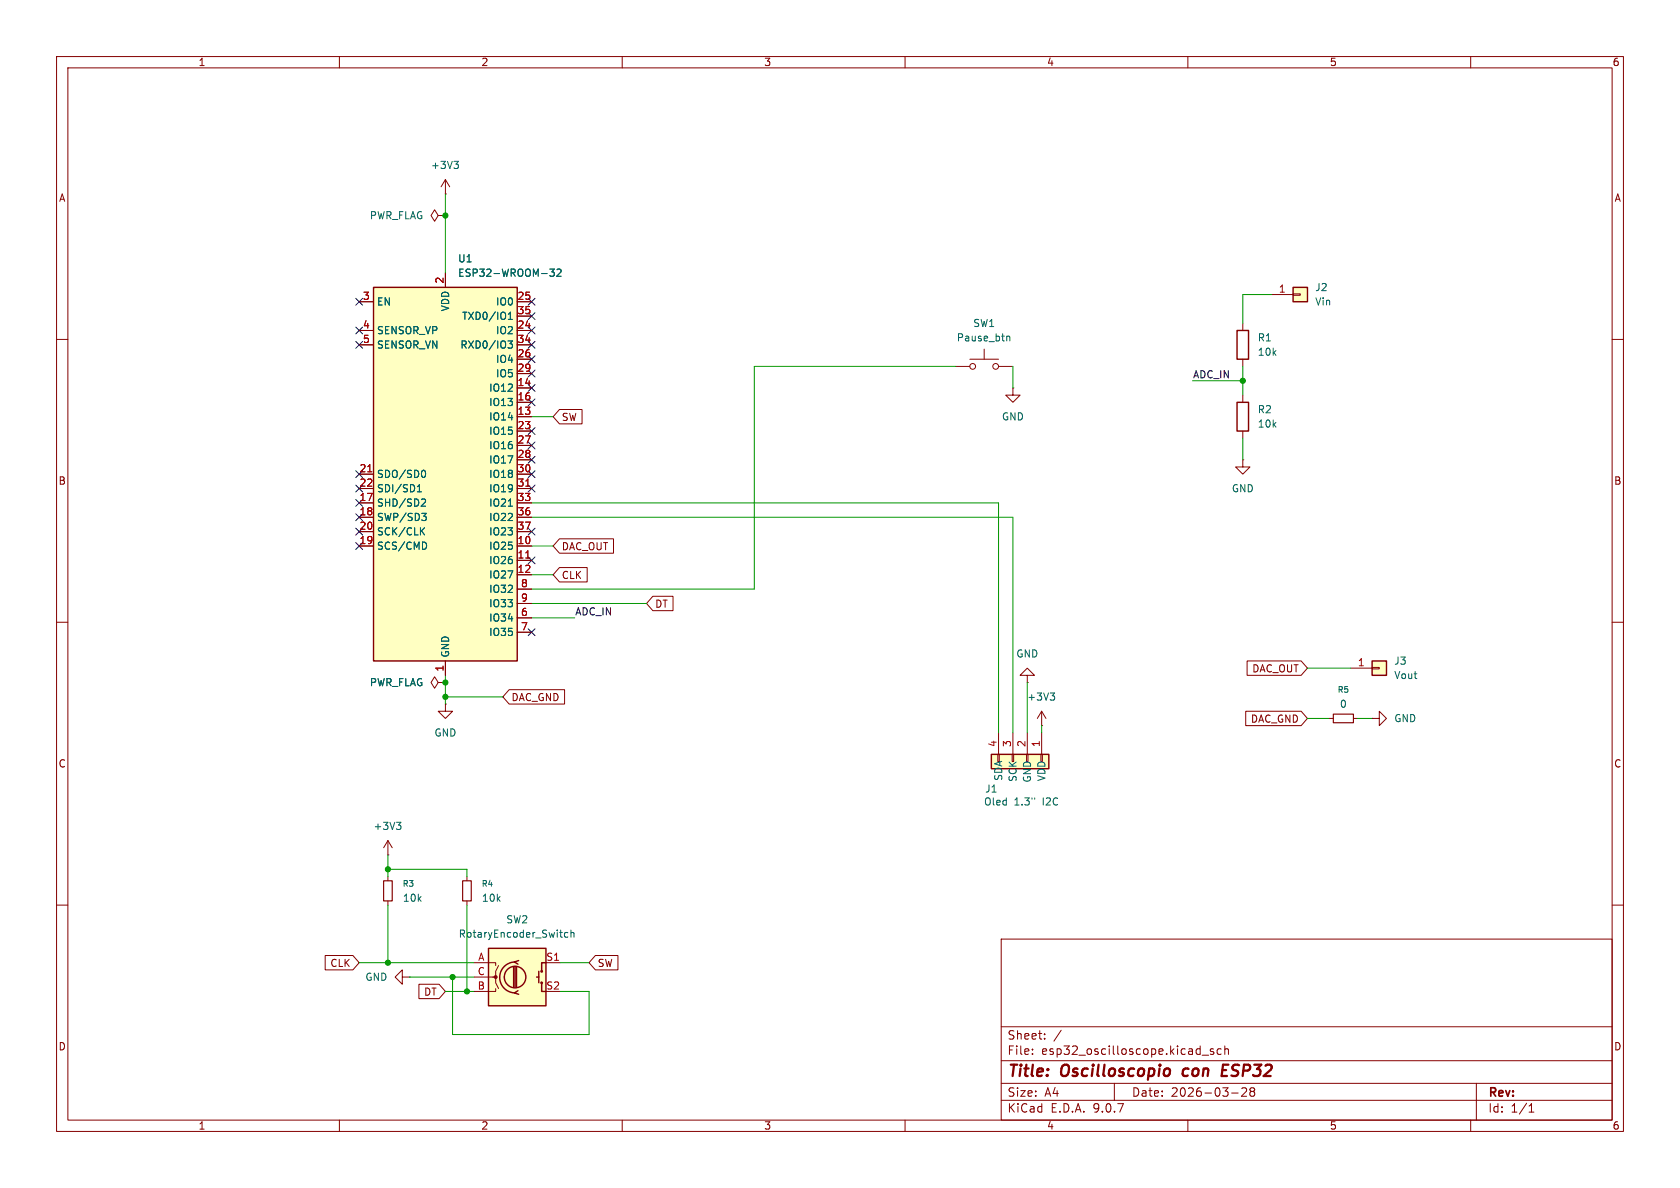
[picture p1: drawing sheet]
(kicad_sch
 (version 20250114)
 (generator "eeschema")
 (generator_version "9.0")
 (paper "A4")
 (title_block
  (title "Oscilloscopio con ESP32")
  (date "2026-03-28"))
 (lib_symbols
  (symbol "Connector_Generic:Conn_01x01"
   (pin_names
    (offset 1.016) (hide yes)) (exclude_from_sim no) (in_bom yes) (on_board yes)
   (property "Reference" "J" (at 0 2.54 0) (effects (font (size 1.27 1.27))))
   (property "Value" "Conn_01x01" (at 0 -2.54 0) (effects (font (size 1.27 1.27))))
   (property "Footprint" "" (at 0 0 0) (effects (font (size 1.27 1.27)) (hide yes)))
   (property "Datasheet" "~" (at 0 0 0) (effects (font (size 1.27 1.27)) (hide yes)))
   (property "Description" "Generic connector, single row, 01x01, script generated (kicad-library-utils/schlib/autogen/connector/)" (at 0 0 0) (effects (font (size 1.27 1.27)) (hide yes)))
   (symbol "Conn_01x01_1_1"
    (rectangle (start -1.27 1.27) (end 1.27 -1.27) (stroke (width 0.254) (type default)) (fill (type background)))
    (rectangle (start -1.27 0.127) (end 0 -0.127) (stroke (width 0.1524) (type default)) (fill (type none)))
    (pin passive line (at -5.08 0 0) (length 3.81) (name "Pin_1" (effects (font (size 1.27 1.27)))) (number "1" (effects (font (size 1.27 1.27))))))
   (embedded_fonts no))
  (symbol "Connector_Generic:Conn_01x04"
   (pin_names
    (offset 1.016)) (exclude_from_sim no) (in_bom yes) (on_board yes)
   (property "Reference" "J1" (at 4.826 -6.35 90) (effects (font (size 1.27 1.27))))
   (property "Value" "Oled 1.3\" I2C" (at 7.112 -1.016 90) (effects (font (size 1.27 1.27))))
   (property "Footprint" "" (at 0 0 0) (effects (font (size 1.27 1.27)) (hide yes)))
   (property "Datasheet" "~" (at 0 0 0) (effects (font (size 1.27 1.27)) (hide yes)))
   (property "Description" "Generic connector, single row, 01x04, script generated (kicad-library-utils/schlib/autogen/connector/)" (at 0.762 0.254 0) (effects (font (size 1.27 1.27)) (hide yes)))
   (symbol "Conn_01x04_1_1"
    (rectangle (start -1.27 3.81) (end 1.27 -6.35) (stroke (width 0.254) (type default)) (fill (type background)))
    (rectangle (start -1.27 2.667) (end 0 2.413) (stroke (width 0.1524) (type default)) (fill (type none)))
    (rectangle (start -1.27 0.127) (end 0 -0.127) (stroke (width 0.1524) (type default)) (fill (type none)))
    (rectangle (start -1.27 -2.413) (end 0 -2.667) (stroke (width 0.1524) (type default)) (fill (type none)))
    (rectangle (start -1.27 -4.953) (end 0 -5.207) (stroke (width 0.1524) (type default)) (fill (type none)))
    (pin passive line (at -5.08 2.54 0) (length 3.81) (name "VDD" (effects (font (size 1.27 1.27)))) (number "1" (effects (font (size 1.27 1.27)))))
    (pin passive line (at -5.08 0 0) (length 3.81) (name "GND" (effects (font (size 1.27 1.27)))) (number "2" (effects (font (size 1.27 1.27)))))
    (pin passive line (at -5.08 -2.54 0) (length 3.81) (name "SCK" (effects (font (size 1.27 1.27)))) (number "3" (effects (font (size 1.27 1.27)))))
    (pin passive line (at -5.08 -5.08 0) (length 3.81) (name "SDA" (effects (font (size 1.27 1.27)))) (number "4" (effects (font (size 1.27 1.27))))))
   (embedded_fonts no))
  (symbol "Device:R"
   (pin_numbers (hide yes))
   (pin_names
    (offset 0)) (exclude_from_sim no) (in_bom yes) (on_board yes)
   (property "Reference" "R" (at 2.032 0 90) (effects (font (size 1.27 1.27))))
   (property "Value" "R" (at 0 0 90) (effects (font (size 1.27 1.27))))
   (property "Footprint" "" (at -1.778 0 90) (effects (font (size 1.27 1.27)) (hide yes)))
   (property "Datasheet" "~" (at 0 0 0) (effects (font (size 1.27 1.27)) (hide yes)))
   (property "Description" "Resistor" (at 0 0 0) (effects (font (size 1.27 1.27)) (hide yes)))
   (symbol "R_0_1"
    (rectangle (start -1.016 -2.54) (end 1.016 2.54) (stroke (width 0.254) (type default)) (fill (type none))))
   (symbol "R_1_1"
    (pin passive line (at 0 3.81 270) (length 1.27) (name "~" (effects (font (size 1.27 1.27)))) (number "1" (effects (font (size 1.27 1.27)))))
    (pin passive line (at 0 -3.81 90) (length 1.27) (name "~" (effects (font (size 1.27 1.27)))) (number "2" (effects (font (size 1.27 1.27))))))
   (embedded_fonts no))
  (symbol "Device:R_Small"
   (pin_numbers (hide yes))
   (pin_names
    (offset 0.254) (hide yes)) (exclude_from_sim no) (in_bom yes) (on_board yes)
   (property "Reference" "R" (at 0 0 90) (effects (font (size 1.016 1.016))))
   (property "Value" "R_Small" (at 1.778 0 90) (effects (font (size 1.27 1.27))))
   (property "Footprint" "" (at 0 0 0) (effects (font (size 1.27 1.27)) (hide yes)))
   (property "Datasheet" "~" (at 0 0 0) (effects (font (size 1.27 1.27)) (hide yes)))
   (property "Description" "Resistor, small symbol" (at 0 0 0) (effects (font (size 1.27 1.27)) (hide yes)))
   (symbol "R_Small_0_1"
    (rectangle (start -0.762 1.778) (end 0.762 -1.778) (stroke (width 0.2032) (type default)) (fill (type none))))
   (symbol "R_Small_1_1"
    (pin passive line (at 0 2.54 270) (length 0.762) (name "~" (effects (font (size 1.27 1.27)))) (number "1" (effects (font (size 1.27 1.27)))))
    (pin passive line (at 0 -2.54 90) (length 0.762) (name "~" (effects (font (size 1.27 1.27)))) (number "2" (effects (font (size 1.27 1.27))))))
   (embedded_fonts no))
  (symbol "Device:RotaryEncoder_Switch"
   (pin_names
    (offset 0.254) (hide yes)) (exclude_from_sim no) (in_bom yes) (on_board yes)
   (property "Reference" "SW" (at 0 6.604 0) (effects (font (size 1.27 1.27))))
   (property "Value" "RotaryEncoder_Switch" (at 0 -6.604 0) (effects (font (size 1.27 1.27))))
   (property "Footprint" "" (at -3.81 4.064 0) (effects (font (size 1.27 1.27)) (hide yes)))
   (property "Datasheet" "~" (at 0 6.604 0) (effects (font (size 1.27 1.27)) (hide yes)))
   (property "Description" "Rotary encoder, dual channel, incremental quadrate outputs, with switch" (at 0 0 0) (effects (font (size 1.27 1.27)) (hide yes)))
   (symbol "RotaryEncoder_Switch_0_1"
    (rectangle (start -5.08 5.08) (end 5.08 -5.08) (stroke (width 0.254) (type default)) (fill (type background)))
    (polyline (pts (xy -5.08 2.54) (xy -3.81 2.54) (xy -3.81 2.032)) (stroke (width 0) (type default)) (fill (type none)))
    (polyline (pts (xy -5.08 0) (xy -3.81 0) (xy -3.81 -1.016) (xy -3.302 -2.032)) (stroke (width 0) (type default)) (fill (type none)))
    (polyline (pts (xy -5.08 -2.54) (xy -3.81 -2.54) (xy -3.81 -2.032)) (stroke (width 0) (type default)) (fill (type none)))
    (polyline (pts (xy -4.318 0) (xy -3.81 0) (xy -3.81 1.016) (xy -3.302 2.032)) (stroke (width 0) (type default)) (fill (type none)))
    (circle (center -3.81 0) (radius 0.254) (stroke (width 0) (type default)) (fill (type outline)))
    (polyline (pts (xy -0.635 -1.778) (xy -0.635 1.778)) (stroke (width 0.254) (type default)) (fill (type none)))
    (circle (center -0.381 0) (radius 1.905) (stroke (width 0.254) (type default)) (fill (type none)))
    (polyline (pts (xy -0.381 -1.778) (xy -0.381 1.778)) (stroke (width 0.254) (type default)) (fill (type none)))
    (arc (start -0.381 -2.794) (mid -3.0988 -0.0635) (end -0.381 2.667) (stroke (width 0.254) (type default)) (fill (type none)))
    (polyline (pts (xy -0.127 1.778) (xy -0.127 -1.778)) (stroke (width 0.254) (type default)) (fill (type none)))
    (polyline (pts (xy 0.254 2.921) (xy -0.508 2.667) (xy 0.127 2.286)) (stroke (width 0.254) (type default)) (fill (type none)))
    (polyline (pts (xy 0.254 -3.048) (xy -0.508 -2.794) (xy 0.127 -2.413)) (stroke (width 0.254) (type default)) (fill (type none)))
    (polyline (pts (xy 3.81 1.016) (xy 3.81 -1.016)) (stroke (width 0.254) (type default)) (fill (type none)))
    (polyline (pts (xy 3.81 0) (xy 3.429 0)) (stroke (width 0.254) (type default)) (fill (type none)))
    (circle (center 4.318 1.016) (radius 0.127) (stroke (width 0.254) (type default)) (fill (type none)))
    (circle (center 4.318 -1.016) (radius 0.127) (stroke (width 0.254) (type default)) (fill (type none)))
    (polyline (pts (xy 5.08 2.54) (xy 4.318 2.54) (xy 4.318 1.016)) (stroke (width 0.254) (type default)) (fill (type none)))
    (polyline (pts (xy 5.08 -2.54) (xy 4.318 -2.54) (xy 4.318 -1.016)) (stroke (width 0.254) (type default)) (fill (type none))))
   (symbol "RotaryEncoder_Switch_1_1"
    (pin passive line (at -7.62 2.54 0) (length 2.54) (name "A" (effects (font (size 1.27 1.27)))) (number "A" (effects (font (size 1.27 1.27)))))
    (pin passive line (at -7.62 0 0) (length 2.54) (name "C" (effects (font (size 1.27 1.27)))) (number "C" (effects (font (size 1.27 1.27)))))
    (pin passive line (at -7.62 -2.54 0) (length 2.54) (name "B" (effects (font (size 1.27 1.27)))) (number "B" (effects (font (size 1.27 1.27)))))
    (pin passive line (at 7.62 2.54 180) (length 2.54) (name "S1" (effects (font (size 1.27 1.27)))) (number "S1" (effects (font (size 1.27 1.27)))))
    (pin passive line (at 7.62 -2.54 180) (length 2.54) (name "S2" (effects (font (size 1.27 1.27)))) (number "S2" (effects (font (size 1.27 1.27))))))
   (embedded_fonts no))
  (symbol "RF_Module:ESP32-WROOM-32" (exclude_from_sim no) (in_bom yes) (on_board yes)
   (property "Reference" "U" (at -12.7 34.29 0) (effects (font (size 1.27 1.27)) (justify left)))
   (property "Value" "ESP32-WROOM-32" (at 1.27 34.29 0) (effects (font (size 1.27 1.27)) (justify left)))
   (property "Footprint" "RF_Module:ESP32-WROOM-32" (at 0 -38.1 0) (effects (font (size 1.27 1.27)) (hide yes)))
   (property "Datasheet" "https://www.espressif.com/sites/default/files/documentation/esp32-wroom-32_datasheet_en.pdf" (at -7.62 1.27 0) (effects (font (size 1.27 1.27)) (hide yes)))
   (property "Description" "RF Module, ESP32-D0WDQ6 SoC, Wi-Fi 802.11b/g/n, Bluetooth, BLE, 32-bit, 2.7-3.6V, onboard antenna, SMD" (at 0 0 0) (effects (font (size 1.27 1.27)) (hide yes)))
   (symbol "ESP32-WROOM-32_0_1"
    (rectangle (start -12.7 33.02) (end 12.7 -33.02) (stroke (width 0.254) (type default)) (fill (type background))))
   (symbol "ESP32-WROOM-32_1_1"
    (pin input line (at -15.24 30.48 0) (length 2.54) (name "EN" (effects (font (size 1.27 1.27)))) (number "3" (effects (font (size 1.27 1.27)))))
    (pin input line (at -15.24 25.4 0) (length 2.54) (name "SENSOR_VP" (effects (font (size 1.27 1.27)))) (number "4" (effects (font (size 1.27 1.27)))))
    (pin input line (at -15.24 22.86 0) (length 2.54) (name "SENSOR_VN" (effects (font (size 1.27 1.27)))) (number "5" (effects (font (size 1.27 1.27)))))
    (pin bidirectional line (at -15.24 0 0) (length 2.54) (name "SDO/SD0" (effects (font (size 1.27 1.27)))) (number "21" (effects (font (size 1.27 1.27)))))
    (pin bidirectional line (at -15.24 -2.54 0) (length 2.54) (name "SDI/SD1" (effects (font (size 1.27 1.27)))) (number "22" (effects (font (size 1.27 1.27)))))
    (pin bidirectional line (at -15.24 -5.08 0) (length 2.54) (name "SHD/SD2" (effects (font (size 1.27 1.27)))) (number "17" (effects (font (size 1.27 1.27)))))
    (pin bidirectional line (at -15.24 -7.62 0) (length 2.54) (name "SWP/SD3" (effects (font (size 1.27 1.27)))) (number "18" (effects (font (size 1.27 1.27)))))
    (pin bidirectional line (at -15.24 -10.16 0) (length 2.54) (name "SCK/CLK" (effects (font (size 1.27 1.27)))) (number "20" (effects (font (size 1.27 1.27)))))
    (pin bidirectional line (at -15.24 -12.7 0) (length 2.54) (name "SCS/CMD" (effects (font (size 1.27 1.27)))) (number "19" (effects (font (size 1.27 1.27)))))
    (pin no_connect line (at -12.7 -27.94 0) (length 2.54) (hide yes) (name "NC" (effects (font (size 1.27 1.27)))) (number "32" (effects (font (size 1.27 1.27)))))
    (pin power_in line (at 0 35.56 270) (length 2.54) (name "VDD" (effects (font (size 1.27 1.27)))) (number "2" (effects (font (size 1.27 1.27)))))
    (pin power_in line (at 0 -35.56 90) (length 2.54) (name "GND" (effects (font (size 1.27 1.27)))) (number "1" (effects (font (size 1.27 1.27)))))
    (pin passive line (at 0 -35.56 90) (length 2.54) (hide yes) (name "GND" (effects (font (size 1.27 1.27)))) (number "15" (effects (font (size 1.27 1.27)))))
    (pin passive line (at 0 -35.56 90) (length 2.54) (hide yes) (name "GND" (effects (font (size 1.27 1.27)))) (number "38" (effects (font (size 1.27 1.27)))))
    (pin passive line (at 0 -35.56 90) (length 2.54) (hide yes) (name "GND" (effects (font (size 1.27 1.27)))) (number "39" (effects (font (size 1.27 1.27)))))
    (pin bidirectional line (at 15.24 30.48 180) (length 2.54) (name "IO0" (effects (font (size 1.27 1.27)))) (number "25" (effects (font (size 1.27 1.27)))))
    (pin bidirectional line (at 15.24 27.94 180) (length 2.54) (name "TXD0/IO1" (effects (font (size 1.27 1.27)))) (number "35" (effects (font (size 1.27 1.27)))))
    (pin bidirectional line (at 15.24 25.4 180) (length 2.54) (name "IO2" (effects (font (size 1.27 1.27)))) (number "24" (effects (font (size 1.27 1.27)))))
    (pin bidirectional line (at 15.24 22.86 180) (length 2.54) (name "RXD0/IO3" (effects (font (size 1.27 1.27)))) (number "34" (effects (font (size 1.27 1.27)))))
    (pin bidirectional line (at 15.24 20.32 180) (length 2.54) (name "IO4" (effects (font (size 1.27 1.27)))) (number "26" (effects (font (size 1.27 1.27)))))
    (pin bidirectional line (at 15.24 17.78 180) (length 2.54) (name "IO5" (effects (font (size 1.27 1.27)))) (number "29" (effects (font (size 1.27 1.27)))))
    (pin bidirectional line (at 15.24 15.24 180) (length 2.54) (name "IO12" (effects (font (size 1.27 1.27)))) (number "14" (effects (font (size 1.27 1.27)))))
    (pin bidirectional line (at 15.24 12.7 180) (length 2.54) (name "IO13" (effects (font (size 1.27 1.27)))) (number "16" (effects (font (size 1.27 1.27)))))
    (pin bidirectional line (at 15.24 10.16 180) (length 2.54) (name "IO14" (effects (font (size 1.27 1.27)))) (number "13" (effects (font (size 1.27 1.27)))))
    (pin bidirectional line (at 15.24 7.62 180) (length 2.54) (name "IO15" (effects (font (size 1.27 1.27)))) (number "23" (effects (font (size 1.27 1.27)))))
    (pin bidirectional line (at 15.24 5.08 180) (length 2.54) (name "IO16" (effects (font (size 1.27 1.27)))) (number "27" (effects (font (size 1.27 1.27)))))
    (pin bidirectional line (at 15.24 2.54 180) (length 2.54) (name "IO17" (effects (font (size 1.27 1.27)))) (number "28" (effects (font (size 1.27 1.27)))))
    (pin bidirectional line (at 15.24 0 180) (length 2.54) (name "IO18" (effects (font (size 1.27 1.27)))) (number "30" (effects (font (size 1.27 1.27)))))
    (pin bidirectional line (at 15.24 -2.54 180) (length 2.54) (name "IO19" (effects (font (size 1.27 1.27)))) (number "31" (effects (font (size 1.27 1.27)))))
    (pin bidirectional line (at 15.24 -5.08 180) (length 2.54) (name "IO21" (effects (font (size 1.27 1.27)))) (number "33" (effects (font (size 1.27 1.27)))))
    (pin bidirectional line (at 15.24 -7.62 180) (length 2.54) (name "IO22" (effects (font (size 1.27 1.27)))) (number "36" (effects (font (size 1.27 1.27)))))
    (pin bidirectional line (at 15.24 -10.16 180) (length 2.54) (name "IO23" (effects (font (size 1.27 1.27)))) (number "37" (effects (font (size 1.27 1.27)))))
    (pin bidirectional line (at 15.24 -12.7 180) (length 2.54) (name "IO25" (effects (font (size 1.27 1.27)))) (number "10" (effects (font (size 1.27 1.27)))))
    (pin bidirectional line (at 15.24 -15.24 180) (length 2.54) (name "IO26" (effects (font (size 1.27 1.27)))) (number "11" (effects (font (size 1.27 1.27)))))
    (pin bidirectional line (at 15.24 -17.78 180) (length 2.54) (name "IO27" (effects (font (size 1.27 1.27)))) (number "12" (effects (font (size 1.27 1.27)))))
    (pin bidirectional line (at 15.24 -20.32 180) (length 2.54) (name "IO32" (effects (font (size 1.27 1.27)))) (number "8" (effects (font (size 1.27 1.27)))))
    (pin bidirectional line (at 15.24 -22.86 180) (length 2.54) (name "IO33" (effects (font (size 1.27 1.27)))) (number "9" (effects (font (size 1.27 1.27)))))
    (pin input line (at 15.24 -25.4 180) (length 2.54) (name "IO34" (effects (font (size 1.27 1.27)))) (number "6" (effects (font (size 1.27 1.27)))))
    (pin input line (at 15.24 -27.94 180) (length 2.54) (name "IO35" (effects (font (size 1.27 1.27)))) (number "7" (effects (font (size 1.27 1.27))))))
   (embedded_fonts no))
  (symbol "Switch:SW_Push"
   (pin_numbers (hide yes))
   (pin_names
    (offset 1.016) (hide yes)) (exclude_from_sim no) (in_bom yes) (on_board yes)
   (property "Reference" "SW1" (at 0 7.62 0) (effects (font (size 1.27 1.27))))
   (property "Value" "Pause_btn" (at 0 5.08 0) (effects (font (size 1.27 1.27))))
   (property "Footprint" "" (at 0 5.08 0) (effects (font (size 1.27 1.27)) (hide yes)))
   (property "Datasheet" "~" (at 0 5.08 0) (effects (font (size 1.27 1.27)) (hide yes)))
   (property "Description" "Push button switch, generic, two pins" (at 0 0 0) (effects (font (size 1.27 1.27)) (hide yes)))
   (symbol "SW_Push_0_1"
    (circle (center -2.032 0) (radius 0.508) (stroke (width 0) (type default)) (fill (type none)))
    (polyline (pts (xy 0 1.27) (xy 0 3.048)) (stroke (width 0) (type default)) (fill (type none)))
    (circle (center 2.032 0) (radius 0.508) (stroke (width 0) (type default)) (fill (type none)))
    (polyline (pts (xy 2.54 1.27) (xy -2.54 1.27)) (stroke (width 0) (type default)) (fill (type none)))
    (pin passive line (at -5.08 0 0) (length 2.54) (name "1" (effects (font (size 1.27 1.27)))) (number "1" (effects (font (size 1.27 1.27)))))
    (pin passive line (at 5.08 0 180) (length 2.54) (name "2" (effects (font (size 1.27 1.27)))) (number "2" (effects (font (size 1.27 1.27))))))
   (embedded_fonts no))
  (symbol "power:+3V3"
   (power)
   (pin_numbers (hide yes))
   (pin_names
    (offset 0) (hide yes)) (exclude_from_sim no) (in_bom yes) (on_board yes)
   (property "Reference" "#PWR" (at 0 -3.81 0) (effects (font (size 1.27 1.27)) (hide yes)))
   (property "Value" "+3V3" (at 0 3.556 0) (effects (font (size 1.27 1.27))))
   (property "Footprint" "" (at 0 0 0) (effects (font (size 1.27 1.27)) (hide yes)))
   (property "Datasheet" "" (at 0 0 0) (effects (font (size 1.27 1.27)) (hide yes)))
   (property "Description" "Power symbol creates a global label with name \"+3V3\"" (at 0 0 0) (effects (font (size 1.27 1.27)) (hide yes)))
   (symbol "+3V3_0_1"
    (polyline (pts (xy -0.762 1.27) (xy 0 2.54)) (stroke (width 0) (type default)) (fill (type none)))
    (polyline (pts (xy 0 2.54) (xy 0.762 1.27)) (stroke (width 0) (type default)) (fill (type none)))
    (polyline (pts (xy 0 0) (xy 0 2.54)) (stroke (width 0) (type default)) (fill (type none))))
   (symbol "+3V3_1_1"
    (pin power_in line (at 0 0 90) (length 0) (name "~" (effects (font (size 1.27 1.27)))) (number "1" (effects (font (size 1.27 1.27))))))
   (embedded_fonts no))
  (symbol "power:GND"
   (power)
   (pin_numbers (hide yes))
   (pin_names
    (offset 0) (hide yes)) (exclude_from_sim no) (in_bom yes) (on_board yes)
   (property "Reference" "#PWR" (at 0 -6.35 0) (effects (font (size 1.27 1.27)) (hide yes)))
   (property "Value" "GND" (at 0 -3.81 0) (effects (font (size 1.27 1.27))))
   (property "Footprint" "" (at 0 0 0) (effects (font (size 1.27 1.27)) (hide yes)))
   (property "Datasheet" "" (at 0 0 0) (effects (font (size 1.27 1.27)) (hide yes)))
   (property "Description" "Power symbol creates a global label with name \"GND\" , ground" (at 0 0 0) (effects (font (size 1.27 1.27)) (hide yes)))
   (symbol "GND_0_1"
    (polyline (pts (xy 0 0) (xy 0 -1.27) (xy 1.27 -1.27) (xy 0 -2.54) (xy -1.27 -1.27) (xy 0 -1.27)) (stroke (width 0) (type default)) (fill (type none))))
   (symbol "GND_1_1"
    (pin power_in line (at 0 0 270) (length 0) (name "~" (effects (font (size 1.27 1.27)))) (number "1" (effects (font (size 1.27 1.27))))))
   (embedded_fonts no))
  (symbol "power:PWR_FLAG"
   (power)
   (pin_numbers (hide yes))
   (pin_names
    (offset 0) (hide yes)) (exclude_from_sim no) (in_bom yes) (on_board yes)
   (property "Reference" "#FLG" (at 0 1.905 0) (effects (font (size 1.27 1.27)) (hide yes)))
   (property "Value" "PWR_FLAG" (at 0 3.81 0) (effects (font (size 1.27 1.27))))
   (property "Footprint" "" (at 0 0 0) (effects (font (size 1.27 1.27)) (hide yes)))
   (property "Datasheet" "~" (at 0 0 0) (effects (font (size 1.27 1.27)) (hide yes)))
   (property "Description" "Special symbol for telling ERC where power comes from" (at 0 0 0) (effects (font (size 1.27 1.27)) (hide yes)))
   (symbol "PWR_FLAG_0_0"
    (pin power_out line (at 0 0 90) (length 0) (name "~" (effects (font (size 1.27 1.27)))) (number "1" (effects (font (size 1.27 1.27))))))
   (symbol "PWR_FLAG_0_1"
    (polyline (pts (xy 0 0) (xy 0 1.27) (xy -1.016 1.905) (xy 0 2.54) (xy 1.016 1.905) (xy 0 1.27)) (stroke (width 0) (type default)) (fill (type none))))
   (embedded_fonts no)))
 (junction
  (at 82.55 175.26)
  (diameter 0)
  (color 0 0 0 0))
 (junction
  (at 219.71 67.31)
  (diameter 0)
  (color 0 0 0 0))
 (junction
  (at 68.58 170.18)
  (diameter 0)
  (color 0 0 0 0))
 (junction
  (at 68.58 153.67)
  (diameter 0)
  (color 0 0 0 0))
 (junction
  (at 78.74 38.1)
  (diameter 0)
  (color 0 0 0 0))
 (junction
  (at 80.01 172.72)
  (diameter 0)
  (color 0 0 0 0))
 (junction
  (at 78.74 123.19)
  (diameter 0)
  (color 0 0 0 0))
 (junction
  (at 78.74 120.65)
  (diameter 0)
  (color 0 0 0 0))
 (no_connect
  (at 93.98 66.04))
 (no_connect
  (at 93.98 63.5))
 (no_connect
  (at 63.5 88.9))
 (no_connect
  (at 63.5 86.36))
 (no_connect
  (at 93.98 83.82))
 (no_connect
  (at 93.98 60.96))
 (no_connect
  (at 93.98 58.42))
 (no_connect
  (at 63.5 93.98))
 (no_connect
  (at 93.98 78.74))
 (no_connect
  (at 93.98 71.12))
 (no_connect
  (at 63.5 96.52))
 (no_connect
  (at 63.5 60.96))
 (no_connect
  (at 93.98 99.06))
 (no_connect
  (at 93.98 53.34))
 (no_connect
  (at 63.5 58.42))
 (no_connect
  (at 93.98 111.76))
 (no_connect
  (at 93.98 55.88))
 (no_connect
  (at 63.5 91.44))
 (no_connect
  (at 93.98 68.58))
 (no_connect
  (at 63.5 53.34))
 (no_connect
  (at 63.5 83.82))
 (no_connect
  (at 93.98 81.28))
 (no_connect
  (at 93.98 93.98))
 (no_connect
  (at 93.98 86.36))
 (no_connect
  (at 93.98 76.2))
 (wire
  (pts (xy 104.14 182.88) (xy 80.01 182.88))
  (stroke (width 0) (type default)))
 (wire
  (pts (xy 78.74 123.19) (xy 78.74 124.46))
  (stroke (width 0) (type default)))
 (wire
  (pts (xy 219.71 52.07) (xy 219.71 57.15))
  (stroke (width 0) (type default)))
 (wire
  (pts (xy 179.07 91.44) (xy 179.07 129.54))
  (stroke (width 0) (type default)))
 (wire
  (pts (xy 219.71 77.47) (xy 219.71 81.28))
  (stroke (width 0) (type default)))
 (wire
  (pts (xy 133.35 104.14) (xy 93.98 104.14))
  (stroke (width 0) (type default)))
 (wire
  (pts (xy 93.98 73.66) (xy 97.79 73.66))
  (stroke (width 0) (type default)))
 (wire
  (pts (xy 93.98 96.52) (xy 97.79 96.52))
  (stroke (width 0) (type default)))
 (wire
  (pts (xy 72.39 172.72) (xy 80.01 172.72))
  (stroke (width 0) (type default)))
 (wire
  (pts (xy 181.61 120.65) (xy 181.61 129.54))
  (stroke (width 0) (type default)))
 (wire
  (pts (xy 82.55 160.02) (xy 82.55 175.26))
  (stroke (width 0) (type default)))
 (wire
  (pts (xy 68.58 153.67) (xy 68.58 151.13))
  (stroke (width 0) (type default)))
 (wire
  (pts (xy 219.71 67.31) (xy 219.71 69.85))
  (stroke (width 0) (type default)))
 (wire
  (pts (xy 210.82 67.31) (xy 219.71 67.31))
  (stroke (width 0) (type default)))
 (wire
  (pts (xy 93.98 101.6) (xy 97.79 101.6))
  (stroke (width 0) (type default)))
 (wire
  (pts (xy 231.14 118.11) (xy 238.76 118.11))
  (stroke (width 0) (type default)))
 (wire
  (pts (xy 219.71 64.77) (xy 219.71 67.31))
  (stroke (width 0) (type default)))
 (wire
  (pts (xy 78.74 123.19) (xy 88.9 123.19))
  (stroke (width 0) (type default)))
 (wire
  (pts (xy 78.74 119.38) (xy 78.74 120.65))
  (stroke (width 0) (type default)))
 (wire
  (pts (xy 78.74 175.26) (xy 82.55 175.26))
  (stroke (width 0) (type default)))
 (wire
  (pts (xy 93.98 88.9) (xy 176.53 88.9))
  (stroke (width 0) (type default)))
 (wire
  (pts (xy 78.74 120.65) (xy 78.74 123.19))
  (stroke (width 0) (type default)))
 (wire
  (pts (xy 82.55 175.26) (xy 83.82 175.26))
  (stroke (width 0) (type default)))
 (wire
  (pts (xy 104.14 175.26) (xy 104.14 182.88))
  (stroke (width 0) (type default)))
 (wire
  (pts (xy 78.74 34.29) (xy 78.74 38.1))
  (stroke (width 0) (type default)))
 (wire
  (pts (xy 78.74 38.1) (xy 78.74 48.26))
  (stroke (width 0) (type default)))
 (wire
  (pts (xy 93.98 106.68) (xy 114.3 106.68))
  (stroke (width 0) (type default)))
 (wire
  (pts (xy 133.35 64.77) (xy 133.35 104.14))
  (stroke (width 0) (type default)))
 (wire
  (pts (xy 231.14 127) (xy 234.95 127))
  (stroke (width 0) (type default)))
 (wire
  (pts (xy 99.06 170.18) (xy 104.14 170.18))
  (stroke (width 0) (type default)))
 (wire
  (pts (xy 68.58 153.67) (xy 82.55 153.67))
  (stroke (width 0) (type default)))
 (wire
  (pts (xy 68.58 153.67) (xy 68.58 154.94))
  (stroke (width 0) (type default)))
 (wire
  (pts (xy 93.98 91.44) (xy 179.07 91.44))
  (stroke (width 0) (type default)))
 (wire
  (pts (xy 224.79 52.07) (xy 219.71 52.07))
  (stroke (width 0) (type default)))
 (wire
  (pts (xy 80.01 182.88) (xy 80.01 172.72))
  (stroke (width 0) (type default)))
 (wire
  (pts (xy 68.58 170.18) (xy 83.82 170.18))
  (stroke (width 0) (type default)))
 (wire
  (pts (xy 93.98 109.22) (xy 101.6 109.22))
  (stroke (width 0) (type default)))
 (wire
  (pts (xy 168.91 64.77) (xy 133.35 64.77))
  (stroke (width 0) (type default)))
 (wire
  (pts (xy 68.58 160.02) (xy 68.58 170.18))
  (stroke (width 0) (type default)))
 (wire
  (pts (xy 82.55 153.67) (xy 82.55 154.94))
  (stroke (width 0) (type default)))
 (wire
  (pts (xy 184.15 128.27) (xy 184.15 129.54))
  (stroke (width 0) (type default)))
 (wire
  (pts (xy 63.5 170.18) (xy 68.58 170.18))
  (stroke (width 0) (type default)))
 (wire
  (pts (xy 176.53 88.9) (xy 176.53 129.54))
  (stroke (width 0) (type default)))
 (wire
  (pts (xy 80.01 172.72) (xy 83.82 172.72))
  (stroke (width 0) (type default)))
 (wire
  (pts (xy 179.07 64.77) (xy 179.07 68.58))
  (stroke (width 0) (type default)))
 (wire
  (pts (xy 99.06 175.26) (xy 104.14 175.26))
  (stroke (width 0) (type default)))
 (wire
  (pts (xy 240.03 127) (xy 242.57 127))
  (stroke (width 0) (type default)))
 (label "ADC_IN"
  (at 101.6 109.22 0)
  (effects (font (size 1.27 1.27)) (justify left bottom)))
 (label "ADC_IN"
  (at 210.82 67.31 0)
  (effects (font (size 1.27 1.27)) (justify left bottom)))
 (global_label "DT"
  (shape input)
  (at 114.3 106.68 0)
  (fields_autoplaced yes)
  (effects (font (size 1.27 1.27)) (justify left))
  (property "Intersheetrefs" "${INTERSHEET_REFS}" (at 119.5228 106.68 0) (effects (font (size 1.27 1.27)) (justify left) (hide yes))))
 (global_label "DAC_OUT"
  (shape input)
  (at 97.79 96.52 0)
  (fields_autoplaced yes)
  (effects (font (size 1.27 1.27)) (justify left))
  (property "Intersheetrefs" "${INTERSHEET_REFS}" (at 109 96.52 0) (effects (font (size 1.27 1.27)) (justify left) (hide yes))))
 (global_label "CLK"
  (shape input)
  (at 97.79 101.6 0)
  (fields_autoplaced yes)
  (effects (font (size 1.27 1.27)) (justify left))
  (property "Intersheetrefs" "${INTERSHEET_REFS}" (at 104.3433 101.6 0) (effects (font (size 1.27 1.27)) (justify left) (hide yes))))
 (global_label "DAC_OUT"
  (shape input)
  (at 231.14 118.11 180)
  (fields_autoplaced yes)
  (effects (font (size 1.27 1.27)) (justify right))
  (property "Intersheetrefs" "${INTERSHEET_REFS}" (at 219.93 118.11 0) (effects (font (size 1.27 1.27)) (justify right) (hide yes))))
 (global_label "DAC_GND"
  (shape input)
  (at 231.14 127 180)
  (fields_autoplaced yes)
  (effects (font (size 1.27 1.27)) (justify right))
  (property "Intersheetrefs" "${INTERSHEET_REFS}" (at 219.6881 127 0) (effects (font (size 1.27 1.27)) (justify right) (hide yes))))
 (global_label "CLK"
  (shape input)
  (at 63.5 170.18 180)
  (fields_autoplaced yes)
  (effects (font (size 1.27 1.27)) (justify right))
  (property "Intersheetrefs" "${INTERSHEET_REFS}" (at 56.9467 170.18 0) (effects (font (size 1.27 1.27)) (justify right) (hide yes))))
 (global_label "DAC_GND"
  (shape input)
  (at 88.9 123.19 0)
  (fields_autoplaced yes)
  (effects (font (size 1.27 1.27)) (justify left))
  (property "Intersheetrefs" "${INTERSHEET_REFS}" (at 100.3519 123.19 0) (effects (font (size 1.27 1.27)) (justify left) (hide yes))))
 (global_label "DT"
  (shape input)
  (at 78.74 175.26 180)
  (fields_autoplaced yes)
  (effects (font (size 1.27 1.27)) (justify right))
  (property "Intersheetrefs" "${INTERSHEET_REFS}" (at 73.5172 175.26 0) (effects (font (size 1.27 1.27)) (justify right) (hide yes))))
 (global_label "SW"
  (shape input)
  (at 97.79 73.66 0)
  (fields_autoplaced yes)
  (effects (font (size 1.27 1.27)) (justify left))
  (property "Intersheetrefs" "${INTERSHEET_REFS}" (at 103.4361 73.66 0) (effects (font (size 1.27 1.27)) (justify left) (hide yes))))
 (global_label "SW"
  (shape input)
  (at 104.14 170.18 0)
  (fields_autoplaced yes)
  (effects (font (size 1.27 1.27)) (justify left))
  (property "Intersheetrefs" "${INTERSHEET_REFS}" (at 109.7861 170.18 0) (effects (font (size 1.27 1.27)) (justify left) (hide yes))))
 (symbol
  (lib_id "power:GND")
  (at 179.07 68.58 0)
  (unit 1)
  (exclude_from_sim no)
  (in_bom yes)
  (on_board yes)
  (dnp no)
  (fields_autoplaced yes)
  (property "Reference" "#PWR02" (at 179.07 74.93 0) (effects (font (size 1.27 1.27)) (hide yes)))
  (property "Value" "GND" (at 179.07 73.66 0) (effects (font (size 1.27 1.27))))
  (property "Footprint" "" (at 179.07 68.58 0) (effects (font (size 1.27 1.27)) (hide yes)))
  (property "Datasheet" "" (at 179.07 68.58 0) (effects (font (size 1.27 1.27)) (hide yes)))
  (property "Description" "Power symbol creates a global label with name \"GND\" , ground" (at 179.07 68.58 0) (effects (font (size 1.27 1.27)) (hide yes)))
  (pin "1"))
 (symbol
  (lib_id "Device:R_Small")
  (at 237.49 127 270)
  (unit 1)
  (exclude_from_sim no)
  (in_bom yes)
  (on_board yes)
  (dnp no)
  (fields_autoplaced yes)
  (property "Reference" "R5" (at 237.49 121.92 90) (effects (font (size 1.016 1.016))))
  (property "Value" "0" (at 237.49 124.46 90) (effects (font (size 1.27 1.27))))
  (property "Footprint" "" (at 237.49 127 0) (effects (font (size 1.27 1.27)) (hide yes)))
  (property "Datasheet" "~" (at 237.49 127 0) (effects (font (size 1.27 1.27)) (hide yes)))
  (property "Description" "Resistor, small symbol" (at 237.49 127 0) (effects (font (size 1.27 1.27)) (hide yes)))
  (pin "1")
  (pin "2"))
 (symbol
  (lib_id "power:+3V3")
  (at 184.15 128.27 0)
  (unit 1)
  (exclude_from_sim no)
  (in_bom yes)
  (on_board yes)
  (dnp no)
  (fields_autoplaced yes)
  (property "Reference" "#PWR08" (at 184.15 132.08 0) (effects (font (size 1.27 1.27)) (hide yes)))
  (property "Value" "+3V3" (at 184.15 123.19 0) (effects (font (size 1.27 1.27))))
  (property "Footprint" "" (at 184.15 128.27 0) (effects (font (size 1.27 1.27)) (hide yes)))
  (property "Datasheet" "" (at 184.15 128.27 0) (effects (font (size 1.27 1.27)) (hide yes)))
  (property "Description" "Power symbol creates a global label with name \"+3V3\"" (at 184.15 128.27 0) (effects (font (size 1.27 1.27)) (hide yes)))
  (pin "1"))
 (symbol
  (lib_id "Device:R")
  (at 219.71 60.96 0)
  (unit 1)
  (exclude_from_sim no)
  (in_bom yes)
  (on_board yes)
  (dnp no)
  (fields_autoplaced yes)
  (property "Reference" "R1" (at 222.25 59.6899 0) (effects (font (size 1.27 1.27)) (justify left)))
  (property "Value" "10k" (at 222.25 62.2299 0) (effects (font (size 1.27 1.27)) (justify left)))
  (property "Footprint" "" (at 217.932 60.96 90) (effects (font (size 1.27 1.27)) (hide yes)))
  (property "Datasheet" "~" (at 219.71 60.96 0) (effects (font (size 1.27 1.27)) (hide yes)))
  (property "Description" "Resistor" (at 219.71 60.96 0) (effects (font (size 1.27 1.27)) (hide yes)))
  (pin "1")
  (pin "2"))
 (symbol
  (lib_id "Connector_Generic:Conn_01x01")
  (at 229.87 52.07 0)
  (unit 1)
  (exclude_from_sim no)
  (in_bom yes)
  (on_board yes)
  (dnp no)
  (fields_autoplaced yes)
  (property "Reference" "J2" (at 232.41 50.7999 0) (effects (font (size 1.27 1.27)) (justify left)))
  (property "Value" "Vin" (at 232.41 53.3399 0) (effects (font (size 1.27 1.27)) (justify left)))
  (property "Footprint" "" (at 229.87 52.07 0) (effects (font (size 1.27 1.27)) (hide yes)))
  (property "Datasheet" "~" (at 229.87 52.07 0) (effects (font (size 1.27 1.27)) (hide yes)))
  (property "Description" "Generic connector, single row, 01x01, script generated (kicad-library-utils/schlib/autogen/connector/)" (at 229.87 52.07 0) (effects (font (size 1.27 1.27)) (hide yes)))
  (pin "1"))
 (symbol
  (lib_id "power:+3V3")
  (at 78.74 34.29 0)
  (unit 1)
  (exclude_from_sim no)
  (in_bom yes)
  (on_board yes)
  (dnp no)
  (fields_autoplaced yes)
  (property "Reference" "#PWR06" (at 78.74 38.1 0) (effects (font (size 1.27 1.27)) (hide yes)))
  (property "Value" "+3V3" (at 78.74 29.21 0) (effects (font (size 1.27 1.27))))
  (property "Footprint" "" (at 78.74 34.29 0) (effects (font (size 1.27 1.27)) (hide yes)))
  (property "Datasheet" "" (at 78.74 34.29 0) (effects (font (size 1.27 1.27)) (hide yes)))
  (property "Description" "Power symbol creates a global label with name \"+3V3\"" (at 78.74 34.29 0) (effects (font (size 1.27 1.27)) (hide yes)))
  (pin "1"))
 (symbol
  (lib_id "Device:RotaryEncoder_Switch")
  (at 91.44 172.72 0)
  (unit 1)
  (exclude_from_sim no)
  (in_bom yes)
  (on_board yes)
  (dnp no)
  (fields_autoplaced yes)
  (property "Reference" "SW2" (at 91.44 162.56 0) (effects (font (size 1.27 1.27))))
  (property "Value" "RotaryEncoder_Switch" (at 91.44 165.1 0) (effects (font (size 1.27 1.27))))
  (property "Footprint" "" (at 87.63 168.656 0) (effects (font (size 1.27 1.27)) (hide yes)))
  (property "Datasheet" "~" (at 91.44 166.116 0) (effects (font (size 1.27 1.27)) (hide yes)))
  (property "Description" "Rotary encoder, dual channel, incremental quadrate outputs, with switch" (at 91.44 172.72 0) (effects (font (size 1.27 1.27)) (hide yes)))
  (pin "S2")
  (pin "A")
  (pin "C")
  (pin "S1")
  (pin "B"))
 (symbol
  (lib_id "RF_Module:ESP32-WROOM-32")
  (at 78.74 83.82 0)
  (unit 1)
  (exclude_from_sim no)
  (in_bom yes)
  (on_board yes)
  (dnp no)
  (fields_autoplaced yes)
  (property "Reference" "U1" (at 80.8833 45.72 0) (effects (font (size 1.27 1.27)) (justify left)))
  (property "Value" "ESP32-WROOM-32" (at 80.8833 48.26 0) (effects (font (size 1.27 1.27)) (justify left)))
  (property "Footprint" "RF_Module:ESP32-WROOM-32" (at 78.74 121.92 0) (effects (font (size 1.27 1.27)) (hide yes)))
  (property "Datasheet" "https://www.espressif.com/sites/default/files/documentation/esp32-wroom-32_datasheet_en.pdf" (at 71.12 82.55 0) (effects (font (size 1.27 1.27)) (hide yes)))
  (property "Description" "RF Module, ESP32-D0WDQ6 SoC, Wi-Fi 802.11b/g/n, Bluetooth, BLE, 32-bit, 2.7-3.6V, onboard antenna, SMD" (at 78.74 83.82 0) (effects (font (size 1.27 1.27)) (hide yes)))
  (pin "4")
  (pin "5")
  (pin "3")
  (pin "1")
  (pin "39")
  (pin "35")
  (pin "14")
  (pin "26")
  (pin "16")
  (pin "34")
  (pin "29")
  (pin "18")
  (pin "19")
  (pin "13")
  (pin "17")
  (pin "22")
  (pin "20")
  (pin "21")
  (pin "32")
  (pin "2")
  (pin "15")
  (pin "38")
  (pin "25")
  (pin "24")
  (pin "28")
  (pin "31")
  (pin "30")
  (pin "33")
  (pin "12")
  (pin "37")
  (pin "7")
  (pin "27")
  (pin "23")
  (pin "36")
  (pin "10")
  (pin "11")
  (pin "8")
  (pin "9")
  (pin "6"))
 (symbol
  (lib_id "power:GND")
  (at 242.57 127 90)
  (unit 1)
  (exclude_from_sim no)
  (in_bom yes)
  (on_board yes)
  (dnp no)
  (fields_autoplaced yes)
  (property "Reference" "#PWR09" (at 248.92 127 0) (effects (font (size 1.27 1.27)) (hide yes)))
  (property "Value" "GND" (at 246.38 126.9999 90) (effects (font (size 1.27 1.27)) (justify right)))
  (property "Footprint" "" (at 242.57 127 0) (effects (font (size 1.27 1.27)) (hide yes)))
  (property "Datasheet" "" (at 242.57 127 0) (effects (font (size 1.27 1.27)) (hide yes)))
  (property "Description" "Power symbol creates a global label with name \"GND\" , ground" (at 242.57 127 0) (effects (font (size 1.27 1.27)) (hide yes)))
  (pin "1"))
 (symbol
  (lib_id "Device:R_Small")
  (at 82.55 157.48 0)
  (unit 1)
  (exclude_from_sim no)
  (in_bom yes)
  (on_board yes)
  (dnp no)
  (fields_autoplaced yes)
  (property "Reference" "R4" (at 85.09 156.2099 0) (effects (font (size 1.016 1.016)) (justify left)))
  (property "Value" "10k" (at 85.09 158.7499 0) (effects (font (size 1.27 1.27)) (justify left)))
  (property "Footprint" "" (at 82.55 157.48 0) (effects (font (size 1.27 1.27)) (hide yes)))
  (property "Datasheet" "~" (at 82.55 157.48 0) (effects (font (size 1.27 1.27)) (hide yes)))
  (property "Description" "Resistor, small symbol" (at 82.55 157.48 0) (effects (font (size 1.27 1.27)) (hide yes)))
  (pin "1")
  (pin "2"))
 (symbol
  (lib_id "power:PWR_FLAG")
  (at 78.74 38.1 90)
  (unit 1)
  (exclude_from_sim no)
  (in_bom yes)
  (on_board yes)
  (dnp no)
  (fields_autoplaced yes)
  (property "Reference" "#FLG01" (at 76.835 38.1 0) (effects (font (size 1.27 1.27)) (hide yes)))
  (property "Value" "PWR_FLAG" (at 74.93 38.0999 90) (effects (font (size 1.27 1.27)) (justify left)))
  (property "Footprint" "" (at 78.74 38.1 0) (effects (font (size 1.27 1.27)) (hide yes)))
  (property "Datasheet" "~" (at 78.74 38.1 0) (effects (font (size 1.27 1.27)) (hide yes)))
  (property "Description" "Special symbol for telling ERC where power comes from" (at 78.74 38.1 0) (effects (font (size 1.27 1.27)) (hide yes)))
  (pin "1"))
 (symbol
  (lib_id "power:GND")
  (at 219.71 81.28 0)
  (unit 1)
  (exclude_from_sim no)
  (in_bom yes)
  (on_board yes)
  (dnp no)
  (fields_autoplaced yes)
  (property "Reference" "#PWR01" (at 219.71 87.63 0) (effects (font (size 1.27 1.27)) (hide yes)))
  (property "Value" "GND" (at 219.71 86.36 0) (effects (font (size 1.27 1.27))))
  (property "Footprint" "" (at 219.71 81.28 0) (effects (font (size 1.27 1.27)) (hide yes)))
  (property "Datasheet" "" (at 219.71 81.28 0) (effects (font (size 1.27 1.27)) (hide yes)))
  (property "Description" "Power symbol creates a global label with name \"GND\" , ground" (at 219.71 81.28 0) (effects (font (size 1.27 1.27)) (hide yes)))
  (pin "1"))
 (symbol
  (lib_id "power:GND")
  (at 78.74 124.46 0)
  (unit 1)
  (exclude_from_sim no)
  (in_bom yes)
  (on_board yes)
  (dnp no)
  (fields_autoplaced yes)
  (property "Reference" "#PWR05" (at 78.74 130.81 0) (effects (font (size 1.27 1.27)) (hide yes)))
  (property "Value" "GND" (at 78.74 129.54 0) (effects (font (size 1.27 1.27))))
  (property "Footprint" "" (at 78.74 124.46 0) (effects (font (size 1.27 1.27)) (hide yes)))
  (property "Datasheet" "" (at 78.74 124.46 0) (effects (font (size 1.27 1.27)) (hide yes)))
  (property "Description" "Power symbol creates a global label with name \"GND\" , ground" (at 78.74 124.46 0) (effects (font (size 1.27 1.27)) (hide yes)))
  (pin "1"))
 (symbol
  (lib_id "Device:R")
  (at 219.71 73.66 0)
  (unit 1)
  (exclude_from_sim no)
  (in_bom yes)
  (on_board yes)
  (dnp no)
  (fields_autoplaced yes)
  (property "Reference" "R2" (at 222.25 72.3899 0) (effects (font (size 1.27 1.27)) (justify left)))
  (property "Value" "10k" (at 222.25 74.9299 0) (effects (font (size 1.27 1.27)) (justify left)))
  (property "Footprint" "" (at 217.932 73.66 90) (effects (font (size 1.27 1.27)) (hide yes)))
  (property "Datasheet" "~" (at 219.71 73.66 0) (effects (font (size 1.27 1.27)) (hide yes)))
  (property "Description" "Resistor" (at 219.71 73.66 0) (effects (font (size 1.27 1.27)) (hide yes)))
  (pin "1")
  (pin "2"))
 (symbol
  (lib_id "power:PWR_FLAG")
  (at 78.74 120.65 90)
  (unit 1)
  (exclude_from_sim no)
  (in_bom yes)
  (on_board yes)
  (dnp no)
  (fields_autoplaced yes)
  (property "Reference" "#FLG02" (at 76.835 120.65 0) (effects (font (size 1.27 1.27)) (hide yes)))
  (property "Value" "PWR_FLAG" (at 74.93 120.6499 90) (effects (font (size 1.27 1.27)) (justify left)))
  (property "Footprint" "" (at 78.74 120.65 0) (effects (font (size 1.27 1.27)) (hide yes)))
  (property "Datasheet" "~" (at 78.74 120.65 0) (effects (font (size 1.27 1.27)) (hide yes)))
  (property "Description" "Special symbol for telling ERC where power comes from" (at 78.74 120.65 0) (effects (font (size 1.27 1.27)) (hide yes)))
  (pin "1"))
 (symbol
  (lib_id "Switch:SW_Push")
  (at 173.99 64.77 0)
  (unit 1)
  (exclude_from_sim no)
  (in_bom yes)
  (on_board yes)
  (dnp no)
  (fields_autoplaced yes)
  (property "Reference" "SW1" (at 173.99 57.15 0) (effects (font (size 1.27 1.27))))
  (property "Value" "Pause_btn" (at 173.99 59.69 0) (effects (font (size 1.27 1.27))))
  (property "Footprint" "" (at 173.99 59.69 0) (effects (font (size 1.27 1.27)) (hide yes)))
  (property "Datasheet" "~" (at 173.99 59.69 0) (effects (font (size 1.27 1.27)) (hide yes)))
  (property "Description" "Push button switch, generic, two pins" (at 173.99 64.77 0) (effects (font (size 1.27 1.27)) (hide yes)))
  (pin "1")
  (pin "2"))
 (symbol
  (lib_id "Connector_Generic:Conn_01x01")
  (at 243.84 118.11 0)
  (unit 1)
  (exclude_from_sim no)
  (in_bom yes)
  (on_board yes)
  (dnp no)
  (fields_autoplaced yes)
  (property "Reference" "J3" (at 246.38 116.8399 0) (effects (font (size 1.27 1.27)) (justify left)))
  (property "Value" "Vout" (at 246.38 119.3799 0) (effects (font (size 1.27 1.27)) (justify left)))
  (property "Footprint" "" (at 243.84 118.11 0) (effects (font (size 1.27 1.27)) (hide yes)))
  (property "Datasheet" "~" (at 243.84 118.11 0) (effects (font (size 1.27 1.27)) (hide yes)))
  (property "Description" "Generic connector, single row, 01x01, script generated (kicad-library-utils/schlib/autogen/connector/)" (at 243.84 118.11 0) (effects (font (size 1.27 1.27)) (hide yes)))
  (pin "1"))
 (symbol
  (lib_id "Device:R_Small")
  (at 68.58 157.48 0)
  (unit 1)
  (exclude_from_sim no)
  (in_bom yes)
  (on_board yes)
  (dnp no)
  (fields_autoplaced yes)
  (property "Reference" "R3" (at 71.12 156.2099 0) (effects (font (size 1.016 1.016)) (justify left)))
  (property "Value" "10k" (at 71.12 158.7499 0) (effects (font (size 1.27 1.27)) (justify left)))
  (property "Footprint" "" (at 68.58 157.48 0) (effects (font (size 1.27 1.27)) (hide yes)))
  (property "Datasheet" "~" (at 68.58 157.48 0) (effects (font (size 1.27 1.27)) (hide yes)))
  (property "Description" "Resistor, small symbol" (at 68.58 157.48 0) (effects (font (size 1.27 1.27)) (hide yes)))
  (pin "1")
  (pin "2"))
 (symbol
  (lib_id "power:+3V3")
  (at 68.58 151.13 0)
  (unit 1)
  (exclude_from_sim no)
  (in_bom yes)
  (on_board yes)
  (dnp no)
  (fields_autoplaced yes)
  (property "Reference" "#PWR03" (at 68.58 154.94 0) (effects (font (size 1.27 1.27)) (hide yes)))
  (property "Value" "+3V3" (at 68.58 146.05 0) (effects (font (size 1.27 1.27))))
  (property "Footprint" "" (at 68.58 151.13 0) (effects (font (size 1.27 1.27)) (hide yes)))
  (property "Datasheet" "" (at 68.58 151.13 0) (effects (font (size 1.27 1.27)) (hide yes)))
  (property "Description" "Power symbol creates a global label with name \"+3V3\"" (at 68.58 151.13 0) (effects (font (size 1.27 1.27)) (hide yes)))
  (pin "1"))
 (symbol
  (lib_id "power:GND")
  (at 181.61 120.65 180)
  (unit 1)
  (exclude_from_sim no)
  (in_bom yes)
  (on_board yes)
  (dnp no)
  (fields_autoplaced yes)
  (property "Reference" "#PWR04" (at 181.61 114.3 0) (effects (font (size 1.27 1.27)) (hide yes)))
  (property "Value" "GND" (at 181.61 115.57 0) (effects (font (size 1.27 1.27))))
  (property "Footprint" "" (at 181.61 120.65 0) (effects (font (size 1.27 1.27)) (hide yes)))
  (property "Datasheet" "" (at 181.61 120.65 0) (effects (font (size 1.27 1.27)) (hide yes)))
  (property "Description" "Power symbol creates a global label with name \"GND\" , ground" (at 181.61 120.65 0) (effects (font (size 1.27 1.27)) (hide yes)))
  (pin "1"))
 (symbol
  (lib_id "power:GND")
  (at 72.39 172.72 270)
  (unit 1)
  (exclude_from_sim no)
  (in_bom yes)
  (on_board yes)
  (dnp no)
  (fields_autoplaced yes)
  (property "Reference" "#PWR07" (at 66.04 172.72 0) (effects (font (size 1.27 1.27)) (hide yes)))
  (property "Value" "GND" (at 68.58 172.7199 90) (effects (font (size 1.27 1.27)) (justify right)))
  (property "Footprint" "" (at 72.39 172.72 0) (effects (font (size 1.27 1.27)) (hide yes)))
  (property "Datasheet" "" (at 72.39 172.72 0) (effects (font (size 1.27 1.27)) (hide yes)))
  (property "Description" "Power symbol creates a global label with name \"GND\" , ground" (at 72.39 172.72 0) (effects (font (size 1.27 1.27)) (hide yes)))
  (pin "1"))
 (symbol
  (lib_id "Connector_Generic:Conn_01x04")
  (at 181.61 134.62 270)
  (unit 1)
  (exclude_from_sim no)
  (in_bom yes)
  (on_board yes)
  (dnp no)
  (fields_autoplaced yes)
  (property "Reference" "J1" (at 175.26 139.446 90) (effects (font (size 1.27 1.27))))
  (property "Value" "Oled 1.3\" I2C" (at 180.594 141.732 90) (effects (font (size 1.27 1.27))))
  (property "Footprint" "" (at 181.61 134.62 0) (effects (font (size 1.27 1.27)) (hide yes)))
  (property "Datasheet" "~" (at 181.61 134.62 0) (effects (font (size 1.27 1.27)) (hide yes)))
  (property "Description" "Generic connector, single row, 01x04, script generated (kicad-library-utils/schlib/autogen/connector/)" (at 181.864 135.382 0) (effects (font (size 1.27 1.27)) (hide yes)))
  (pin "4")
  (pin "1")
  (pin "2")
  (pin "3"))
 (sheet_instances
  (path ""
   (page "1")))
 (embedded_fonts no))
